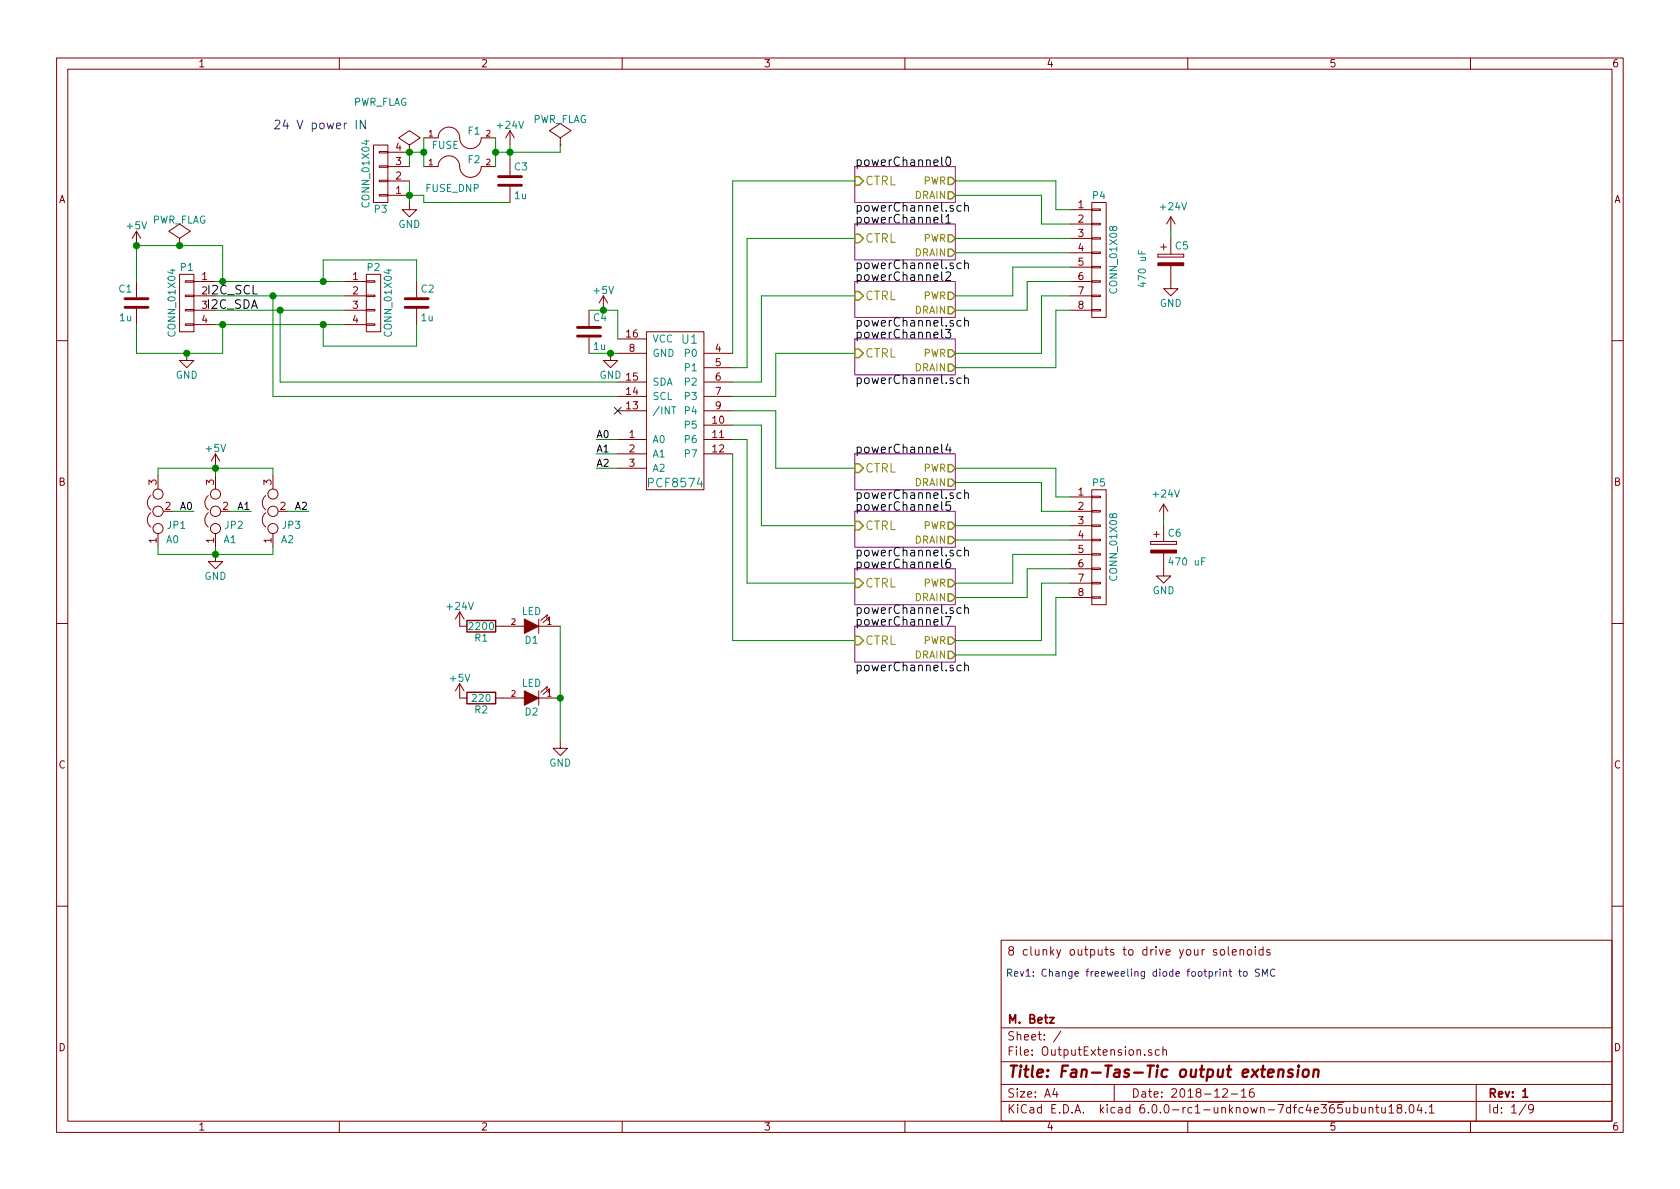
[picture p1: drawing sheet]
EESchema Schematic File Version 4
LIBS:OutputExtension-cache
EELAYER 26 0
EELAYER END
$Descr A4 11693 8268
encoding utf-8
Sheet 1 9
Title "Fan-Tas-Tic output extension"
Date "2018-12-16"
Rev "1"
Comp "M. Betz"
Comment1 ""
Comment2 ""
Comment3 ""
Comment4 "8 clunky outputs to drive your solenoids"
$EndDescr
$Comp
L OutputExtension-rescue:C-OutputExtension-rescue C3
U 1 1
P 3550 1250
F 0 "C3" H 3575 1350 50  0000 L CNN
F 1 "1u" H 3575 1150 50  0000 L CNN
F 2 "Capacitor_SMD:C_0805_2012Metric" H 3588 1100 50  0001 C CNN
F 3 "" H 3550 1250 50  0000 C CNN
	1    3550 1250
	1    0    0    -1  
$EndComp
$Comp
L OutputExtension-rescue:+24V-OutputExtension-rescue #PWR08
U 1 1
P 3550 1000
F 0 "#PWR08" H 3550 850 50  0001 C CNN
F 1 "+24V" H 3550 1140 50  0000 C CNN
F 2 "" H 3550 1000 50  0000 C CNN
F 3 "" H 3550 1000 50  0000 C CNN
	1    3550 1000
	1    0    0    -1  
$EndComp
$Comp
L OutputExtension-rescue:CONN_01X04-OutputExtension-rescue P3
U 1 1
P 2650 1200
F 0 "P3" H 2650 1450 50  0000 C CNN
F 1 "CONN_01X04" V 2750 1200 50  0000 C CNN
F 2 "myStuff:HT396_4" H 2650 1200 50  0001 C CNN
F 3 "" H 2650 1200 50  0000 C CNN
	1    2650 1200
	-1   0    0    1   
$EndComp
Text Notes 1900 900  0    60   ~ 0
24 V power IN
$Comp
L OutputExtension-rescue:CONN_01X08-OutputExtension-rescue P4
U 1 1
P 7650 1800
F 0 "P4" H 7650 2250 50  0000 C CNN
F 1 "CONN_01X08" V 7750 1800 50  0000 C CNN
F 2 "myStuff:HT396_8" H 7650 1800 50  0001 C CNN
F 3 "" H 7650 1800 50  0000 C CNN
	1    7650 1800
	1    0    0    -1  
$EndComp
$Comp
L OutputExtension-rescue:FUSE-OutputExtension-rescue F1
U 1 1
P 3200 950
F 0 "F1" H 3300 1000 50  0000 C CNN
F 1 "FUSE" H 3100 900 50  0000 C CNN
F 2 "myStuff:LBL_FUSE" H 3200 950 50  0001 C CNN
F 3 "" H 3200 950 50  0000 C CNN
	1    3200 950 
	1    0    0    -1  
$EndComp
$Comp
L OutputExtension-rescue:CP-OutputExtension-rescue C5
U 1 1
P 8150 1800
F 0 "C5" H 8175 1900 50  0000 L CNN
F 1 "470 uF" V 7950 1600 50  0000 L CNN
F 2 "Capacitors_ThroughHole:C_Radial_D10_L16_P5" H 8188 1650 50  0001 C CNN
F 3 "" H 8150 1800 50  0000 C CNN
	1    8150 1800
	1    0    0    -1  
$EndComp
$Sheet
S 5950 1150 700  250 
U 568473CE
F0 "powerChannel0" 60
F1 "powerChannel.sch" 60
F2 "CTRL" I L 5950 1250 60 
F3 "DRAIN" O R 6650 1350 50 
F4 "PWR" O R 6650 1250 50 
$EndSheet
$Comp
L OutputExtension-rescue:GND-OutputExtension-rescue #PWR016
U 1 1
P 8150 1950
F 0 "#PWR016" H 8150 1700 50  0001 C CNN
F 1 "GND" H 8150 1800 50  0000 C CNN
F 2 "" H 8150 1950 50  0000 C CNN
F 3 "" H 8150 1950 50  0000 C CNN
	1    8150 1950
	1    0    0    -1  
$EndComp
$Comp
L OutputExtension-rescue:CONN_01X08-OutputExtension-rescue P5
U 1 1
P 7650 3800
F 0 "P5" H 7650 4250 50  0000 C CNN
F 1 "CONN_01X08" V 7750 3800 50  0000 C CNN
F 2 "myStuff:HT396_8" H 7650 3800 50  0001 C CNN
F 3 "" H 7650 3800 50  0000 C CNN
	1    7650 3800
	1    0    0    -1  
$EndComp
$Comp
L OutputExtension-rescue:CP-OutputExtension-rescue C6
U 1 1
P 8100 3800
F 0 "C6" H 8125 3900 50  0000 L CNN
F 1 "470 uF" H 8125 3700 50  0000 L CNN
F 2 "Capacitors_ThroughHole:C_Radial_D10_L16_P5" H 8138 3650 50  0001 C CNN
F 3 "" H 8100 3800 50  0000 C CNN
	1    8100 3800
	1    0    0    -1  
$EndComp
$Comp
L OutputExtension-rescue:GND-OutputExtension-rescue #PWR017
U 1 1
P 8100 3950
F 0 "#PWR017" H 8100 3700 50  0001 C CNN
F 1 "GND" H 8100 3800 50  0000 C CNN
F 2 "" H 8100 3950 50  0000 C CNN
F 3 "" H 8100 3950 50  0000 C CNN
	1    8100 3950
	1    0    0    -1  
$EndComp
$Comp
L OutputExtension-rescue:PCA9534-OutputExtension-rescue U1
U 1 1
P 4250 3650
F 0 "U1" H 4800 4950 60  0000 C CNN
F 1 "PCF8574" H 4700 3950 60  0000 C CNN
F 2 "Housings_SOIC:SOIC-16_7.5x10.3mm_Pitch1.27mm" H 4250 3650 60  0001 C CNN
F 3 "" H 4250 3650 60  0000 C CNN
	1    4250 3650
	1    0    0    -1  
$EndComp
$Comp
L OutputExtension-rescue:+5V-OutputExtension-rescue #PWR010
U 1 1
P 4200 2150
F 0 "#PWR010" H 4200 2000 50  0001 C CNN
F 1 "+5V" H 4200 2290 50  0000 C CNN
F 2 "" H 4200 2150 50  0000 C CNN
F 3 "" H 4200 2150 50  0000 C CNN
	1    4200 2150
	1    0    0    -1  
$EndComp
$Comp
L OutputExtension-rescue:C-OutputExtension-rescue C4
U 1 1
P 4100 2300
F 0 "C4" H 4125 2400 50  0000 L CNN
F 1 "1u" H 4125 2200 50  0000 L CNN
F 2 "Capacitor_SMD:C_0805_2012Metric" H 4138 2150 50  0001 C CNN
F 3 "" H 4100 2300 50  0000 C CNN
	1    4100 2300
	1    0    0    -1  
$EndComp
$Comp
L OutputExtension-rescue:GND-OutputExtension-rescue #PWR011
U 1 1
P 4250 2450
F 0 "#PWR011" H 4250 2200 50  0001 C CNN
F 1 "GND" H 4250 2300 50  0000 C CNN
F 2 "" H 4250 2450 50  0000 C CNN
F 3 "" H 4250 2450 50  0000 C CNN
	1    4250 2450
	1    0    0    -1  
$EndComp
$Comp
L OutputExtension-rescue:GND-OutputExtension-rescue #PWR04
U 1 1
P 1500 3850
F 0 "#PWR04" H 1500 3600 50  0001 C CNN
F 1 "GND" H 1500 3700 50  0000 C CNN
F 2 "" H 1500 3850 50  0000 C CNN
F 3 "" H 1500 3850 50  0000 C CNN
	1    1500 3850
	1    0    0    -1  
$EndComp
NoConn ~ 4300 2850
$Comp
L OutputExtension-rescue:CONN_01X04-OutputExtension-rescue P1
U 1 1
P 1300 2100
F 0 "P1" H 1300 2350 50  0000 C CNN
F 1 "CONN_01X04" V 1400 2100 50  0000 C CNN
F 2 "Connector_PinHeader_2.54mm:PinHeader_1x04_P2.54mm_Vertical" H 1300 2100 50  0001 C CNN
F 3 "" H 1300 2100 50  0000 C CNN
	1    1300 2100
	-1   0    0    -1  
$EndComp
$Comp
L OutputExtension-rescue:C-OutputExtension-rescue C1
U 1 1
P 950 2100
F 0 "C1" H 975 2200 50  0000 L CNN
F 1 "1u" H 975 2000 50  0000 L CNN
F 2 "Capacitor_SMD:C_0805_2012Metric" H 988 1950 50  0001 C CNN
F 3 "" H 950 2100 50  0000 C CNN
	1    950  2100
	-1   0    0    -1  
$EndComp
$Comp
L OutputExtension-rescue:GND-OutputExtension-rescue #PWR02
U 1 1
P 1300 2450
F 0 "#PWR02" H 1300 2200 50  0001 C CNN
F 1 "GND" H 1300 2300 50  0000 C CNN
F 2 "" H 1300 2450 50  0000 C CNN
F 3 "" H 1300 2450 50  0000 C CNN
	1    1300 2450
	-1   0    0    -1  
$EndComp
$Comp
L OutputExtension-rescue:+5V-OutputExtension-rescue #PWR01
U 1 1
P 950 1700
F 0 "#PWR01" H 950 1550 50  0001 C CNN
F 1 "+5V" H 950 1840 50  0000 C CNN
F 2 "" H 950 1700 50  0000 C CNN
F 3 "" H 950 1700 50  0000 C CNN
	1    950  1700
	-1   0    0    -1  
$EndComp
Text Label 1800 2150 2    60   ~ 0
I2C_SDA
Text Label 1800 2050 2    60   ~ 0
I2C_SCL
$Comp
L OutputExtension-rescue:PWR_FLAG-OutputExtension-rescue #FLG02
U 1 1
P 2850 1050
F 0 "#FLG02" H 2850 1145 50  0001 C CNN
F 1 "PWR_FLAG" H 2650 1400 50  0000 C CNN
F 2 "" H 2850 1050 50  0000 C CNN
F 3 "" H 2850 1050 50  0000 C CNN
	1    2850 1050
	1    0    0    -1  
$EndComp
$Comp
L OutputExtension-rescue:LED-OutputExtension-rescue D2
U 1 1
P 3700 4850
F 0 "D2" H 3700 4950 50  0000 C CNN
F 1 "LED" H 3700 4750 50  0000 C CNN
F 2 "LED_SMD:LED_0805_2012Metric" H 3700 4850 50  0001 C CNN
F 3 "" H 3700 4850 50  0000 C CNN
	1    3700 4850
	-1   0    0    1   
$EndComp
$Comp
L OutputExtension-rescue:R-OutputExtension-rescue R2
U 1 1
P 3350 4850
F 0 "R2" V 3430 4850 50  0000 C CNN
F 1 "220" V 3350 4850 50  0000 C CNN
F 2 "Resistor_SMD:R_0805_2012Metric" V 3280 4850 50  0001 C CNN
F 3 "" H 3350 4850 50  0000 C CNN
	1    3350 4850
	0    1    1    0   
$EndComp
$Comp
L OutputExtension-rescue:GND-OutputExtension-rescue #PWR09
U 1 1
P 3900 5150
F 0 "#PWR09" H 3900 4900 50  0001 C CNN
F 1 "GND" H 3900 5000 50  0000 C CNN
F 2 "" H 3900 5150 50  0000 C CNN
F 3 "" H 3900 5150 50  0000 C CNN
	1    3900 5150
	1    0    0    -1  
$EndComp
$Comp
L OutputExtension-rescue:LED-OutputExtension-rescue D1
U 1 1
P 3700 4350
F 0 "D1" H 3700 4450 50  0000 C CNN
F 1 "LED" H 3700 4250 50  0000 C CNN
F 2 "LED_SMD:LED_0805_2012Metric" H 3700 4350 50  0001 C CNN
F 3 "" H 3700 4350 50  0000 C CNN
	1    3700 4350
	-1   0    0    1   
$EndComp
$Comp
L OutputExtension-rescue:R-OutputExtension-rescue R1
U 1 1
P 3350 4350
F 0 "R1" V 3430 4350 50  0000 C CNN
F 1 "2200" V 3350 4350 50  0000 C CNN
F 2 "Resistor_SMD:R_0805_2012Metric" V 3280 4350 50  0001 C CNN
F 3 "" H 3350 4350 50  0000 C CNN
	1    3350 4350
	0    1    1    0   
$EndComp
$Comp
L OutputExtension-rescue:+24V-OutputExtension-rescue #PWR06
U 1 1
P 3200 4350
F 0 "#PWR06" H 3200 4200 50  0001 C CNN
F 1 "+24V" H 3200 4490 50  0000 C CNN
F 2 "" H 3200 4350 50  0000 C CNN
F 3 "" H 3200 4350 50  0000 C CNN
	1    3200 4350
	1    0    0    -1  
$EndComp
$Comp
L OutputExtension-rescue:+5V-OutputExtension-rescue #PWR07
U 1 1
P 3200 4850
F 0 "#PWR07" H 3200 4700 50  0001 C CNN
F 1 "+5V" H 3200 4990 50  0000 C CNN
F 2 "" H 3200 4850 50  0000 C CNN
F 3 "" H 3200 4850 50  0000 C CNN
	1    3200 4850
	1    0    0    -1  
$EndComp
$Comp
L OutputExtension-rescue:GND-OutputExtension-rescue #PWR05
U 1 1
P 2850 1400
F 0 "#PWR05" H 2850 1150 50  0001 C CNN
F 1 "GND" H 2850 1250 50  0000 C CNN
F 2 "" H 2850 1400 50  0000 C CNN
F 3 "" H 2850 1400 50  0000 C CNN
	1    2850 1400
	1    0    0    -1  
$EndComp
$Comp
L OutputExtension-rescue:PWR_FLAG-OutputExtension-rescue #FLG01
U 1 1
P 1250 1700
F 0 "#FLG01" H 1250 1795 50  0001 C CNN
F 1 "PWR_FLAG" H 1250 1880 50  0000 C CNN
F 2 "" H 1250 1700 50  0000 C CNN
F 3 "" H 1250 1700 50  0000 C CNN
	1    1250 1700
	1    0    0    -1  
$EndComp
$Comp
L OutputExtension-rescue:CONN_01X04-OutputExtension-rescue P2
U 1 1
P 2600 2100
F 0 "P2" H 2600 2350 50  0000 C CNN
F 1 "CONN_01X04" V 2700 2100 50  0000 C CNN
F 2 "Connector_PinHeader_2.54mm:PinHeader_1x04_P2.54mm_Vertical" H 2600 2100 50  0001 C CNN
F 3 "" H 2600 2100 50  0000 C CNN
	1    2600 2100
	1    0    0    -1  
$EndComp
$Comp
L OutputExtension-rescue:C-OutputExtension-rescue C2
U 1 1
P 2900 2100
F 0 "C2" H 2925 2200 50  0000 L CNN
F 1 "1u" H 2925 2000 50  0000 L CNN
F 2 "Capacitor_SMD:C_0805_2012Metric" H 2938 1950 50  0001 C CNN
F 3 "" H 2900 2100 50  0000 C CNN
	1    2900 2100
	1    0    0    -1  
$EndComp
Wire Wire Line
	3550 1000 3550 1050
Wire Wire Line
	2850 1250 2850 1350
Connection ~ 2850 1350
Wire Wire Line
	2850 1150 2850 1050
Wire Wire Line
	7350 1450 7450 1450
Wire Wire Line
	5200 1650 5950 1650
Wire Wire Line
	5400 2450 5950 2450
Wire Wire Line
	5100 1250 5950 1250
Wire Wire Line
	5300 2050 5950 2050
Wire Wire Line
	7350 3450 7450 3450
Wire Wire Line
	5300 3650 5950 3650
Wire Wire Line
	5100 4450 5950 4450
Wire Wire Line
	5400 3250 5950 3250
Wire Wire Line
	5200 4050 5950 4050
Wire Wire Line
	5100 2450 5100 1250
Wire Wire Line
	5100 2550 5200 2550
Wire Wire Line
	5200 2550 5200 1650
Wire Wire Line
	5100 2650 5300 2650
Wire Wire Line
	5300 2650 5300 2050
Wire Wire Line
	5100 2750 5400 2750
Wire Wire Line
	5400 2750 5400 2450
Wire Wire Line
	5100 2850 5400 2850
Wire Wire Line
	5400 2850 5400 3250
Wire Wire Line
	5100 2950 5300 2950
Wire Wire Line
	5300 2950 5300 3650
Wire Wire Line
	5100 3050 5200 3050
Wire Wire Line
	5200 3050 5200 4050
Wire Wire Line
	5100 3150 5100 4450
Wire Wire Line
	4300 2350 4300 2150
Wire Wire Line
	4300 2150 4200 2150
Connection ~ 1550 1950
Wire Wire Line
	4100 2450 4250 2450
Connection ~ 4250 2450
Wire Wire Line
	3900 4350 3900 4850
Connection ~ 3900 4850
Connection ~ 2850 1050
Connection ~ 2250 1950
Wire Wire Line
	1500 1950 1550 1950
Wire Wire Line
	2850 1350 2850 1400
Wire Wire Line
	4250 2450 4300 2450
Wire Wire Line
	3900 4850 3900 5150
Wire Wire Line
	2250 1950 2400 1950
Wire Wire Line
	1550 1950 1550 1700
Wire Wire Line
	1550 1700 1250 1700
Wire Wire Line
	1500 2250 1550 2250
Wire Wire Line
	1550 1950 2250 1950
Wire Wire Line
	1250 1700 950  1700
Connection ~ 1250 1700
Wire Wire Line
	950  1700 950  1950
Connection ~ 950  1700
Wire Wire Line
	950  2250 950  2450
Wire Wire Line
	950  2450 1300 2450
Wire Wire Line
	1300 2450 1550 2450
Wire Wire Line
	1550 2450 1550 2250
Connection ~ 1300 2450
Connection ~ 1550 2250
Wire Wire Line
	2900 1950 2900 1800
Wire Wire Line
	2900 1800 2250 1800
Wire Wire Line
	2250 1800 2250 1950
Wire Wire Line
	2900 2250 2900 2400
Wire Wire Line
	2900 2400 2250 2400
Wire Wire Line
	2250 2400 2250 2250
Connection ~ 2250 2250
Wire Wire Line
	2250 2250 2400 2250
Connection ~ 4200 2150
Wire Wire Line
	4100 2150 4200 2150
$Comp
L OutputExtension-rescue:+5V-OutputExtension-rescue #PWR03
U 1 1
P 1500 3250
F 0 "#PWR03" H 1500 3100 50  0001 C CNN
F 1 "+5V" H 1500 3390 50  0000 C CNN
F 2 "" H 1500 3250 50  0000 C CNN
F 3 "" H 1500 3250 50  0000 C CNN
	1    1500 3250
	1    0    0    -1  
$EndComp
Wire Wire Line
	1500 2050 1900 2050
Wire Wire Line
	1500 2150 1950 2150
$Comp
L Device:Jumper_NC_Dual JP1
U 1 1
P 1100 3550
F 0 "JP1" V 1000 3350 50  0000 L CNN
F 1 "A0" V 900 3400 50  0000 L CNN
F 2 "Connector_PinHeader_2.54mm:PinHeader_1x03_P2.54mm_Vertical" H 1100 3550 50  0001 C CNN
F 3 "~" H 1100 3550 50  0001 C CNN
	1    1100 3550
	0    -1   -1   0   
$EndComp
$Comp
L Device:Jumper_NC_Dual JP2
U 1 1
P 1500 3550
F 0 "JP2" V 1400 3350 50  0000 L CNN
F 1 "A1" V 1300 3400 50  0000 L CNN
F 2 "Connector_PinHeader_2.54mm:PinHeader_1x03_P2.54mm_Vertical" H 1500 3550 50  0001 C CNN
F 3 "~" H 1500 3550 50  0001 C CNN
	1    1500 3550
	0    -1   -1   0   
$EndComp
$Comp
L Device:Jumper_NC_Dual JP3
U 1 1
P 1900 3550
F 0 "JP3" V 1800 3350 50  0000 L CNN
F 1 "A2" V 1700 3400 50  0000 L CNN
F 2 "Connector_PinHeader_2.54mm:PinHeader_1x03_P2.54mm_Vertical" H 1900 3550 50  0001 C CNN
F 3 "~" H 1900 3550 50  0001 C CNN
	1    1900 3550
	0    -1   -1   0   
$EndComp
Wire Wire Line
	1200 3550 1350 3550
Text Label 1250 3550 0    50   ~ 0
A0
Wire Wire Line
	4300 3050 4150 3050
Text Label 4150 3050 0    50   ~ 0
A0
Wire Wire Line
	4150 3150 4300 3150
Text Label 4150 3150 0    50   ~ 0
A1
Wire Wire Line
	4300 3250 4150 3250
Text Label 4150 3250 0    50   ~ 0
A2
Text Label 1650 3550 0    50   ~ 0
A1
Text Label 2050 3550 0    50   ~ 0
A2
Wire Wire Line
	2000 3550 2150 3550
Wire Wire Line
	1600 3550 1750 3550
Wire Wire Line
	1100 3800 1100 3850
Wire Wire Line
	1100 3850 1500 3850
Wire Wire Line
	1500 3850 1900 3850
Wire Wire Line
	1900 3850 1900 3800
Connection ~ 1500 3850
Wire Wire Line
	1500 3800 1500 3850
Wire Wire Line
	1100 3300 1100 3250
Wire Wire Line
	1100 3250 1500 3250
Wire Wire Line
	1500 3250 1900 3250
Wire Wire Line
	1900 3250 1900 3300
Connection ~ 1500 3250
Wire Wire Line
	1500 3250 1500 3300
Wire Wire Line
	4300 2650 1950 2650
Wire Wire Line
	4300 2750 1900 2750
Wire Wire Line
	1900 2750 1900 2050
Connection ~ 1900 2050
Wire Wire Line
	1900 2050 2400 2050
Wire Wire Line
	1550 2250 2250 2250
Wire Wire Line
	1950 2650 1950 2150
Connection ~ 1950 2150
Wire Wire Line
	1950 2150 2400 2150
$Sheet
S 5950 2350 700  250 
U 5BFA64DD
F0 "powerChannel3" 60
F1 "powerChannel.sch" 60
F2 "CTRL" I L 5950 2450 60 
F3 "DRAIN" O R 6650 2550 50 
F4 "PWR" O R 6650 2450 50 
$EndSheet
$Sheet
S 5950 3150 700  250 
U 5BFACA74
F0 "powerChannel4" 60
F1 "powerChannel.sch" 60
F2 "CTRL" I L 5950 3250 60 
F3 "DRAIN" O R 6650 3350 50 
F4 "PWR" O R 6650 3250 50 
$EndSheet
$Sheet
S 5950 3550 700  250 
U 5BFACA79
F0 "powerChannel5" 60
F1 "powerChannel.sch" 60
F2 "CTRL" I L 5950 3650 60 
F3 "DRAIN" O R 6650 3750 50 
F4 "PWR" O R 6650 3650 50 
$EndSheet
$Sheet
S 5950 4350 700  250 
U 5BFACA83
F0 "powerChannel7" 60
F1 "powerChannel.sch" 60
F2 "CTRL" I L 5950 4450 60 
F3 "DRAIN" O R 6650 4550 50 
F4 "PWR" O R 6650 4450 50 
$EndSheet
Wire Wire Line
	6650 1750 7450 1750
Wire Wire Line
	7150 1950 7150 2150
Wire Wire Line
	7150 2150 6650 2150
Wire Wire Line
	7150 1950 7450 1950
Wire Wire Line
	6650 3750 7450 3750
Wire Wire Line
	7150 3950 7150 4150
Wire Wire Line
	7150 4150 6650 4150
Wire Wire Line
	7150 3950 7450 3950
Wire Wire Line
	8100 3600 8100 3650
Wire Wire Line
	6650 3250 7350 3250
Wire Wire Line
	7350 3250 7350 3450
Wire Wire Line
	6650 1250 7350 1250
Wire Wire Line
	7350 1250 7350 1450
Wire Wire Line
	8150 1650 8150 1600
$Sheet
S 5950 1550 700  250 
U 5BF99CAF
F0 "powerChannel1" 60
F1 "powerChannel.sch" 60
F2 "CTRL" I L 5950 1650 60 
F3 "DRAIN" O R 6650 1750 50 
F4 "PWR" O R 6650 1650 50 
$EndSheet
Wire Wire Line
	2850 1050 2950 1050
Wire Wire Line
	3450 1050 3550 1050
Connection ~ 3550 1050
Wire Wire Line
	3550 1050 3550 1100
Wire Wire Line
	2850 1350 2950 1350
Wire Wire Line
	2950 1350 2950 1400
Wire Wire Line
	2950 1400 3550 1400
Wire Wire Line
	6650 1650 7450 1650
$Sheet
S 5950 1950 700  250 
U 5BFA00DD
F0 "powerChannel2" 60
F1 "powerChannel.sch" 60
F2 "CTRL" I L 5950 2050 60 
F3 "DRAIN" O R 6650 2150 50 
F4 "PWR" O R 6650 2050 50 
$EndSheet
Wire Wire Line
	7050 1850 7050 2050
Wire Wire Line
	7050 2050 6650 2050
Wire Wire Line
	7050 1850 7450 1850
Wire Wire Line
	7450 2050 7250 2050
Wire Wire Line
	7250 2050 7250 2450
Wire Wire Line
	7250 2450 6650 2450
Wire Wire Line
	7350 2550 7350 2150
Wire Wire Line
	7350 2150 7450 2150
Wire Wire Line
	6650 2550 7350 2550
Wire Wire Line
	7250 1350 7250 1550
Wire Wire Line
	6650 1350 7250 1350
Wire Wire Line
	7250 1550 7450 1550
$Comp
L power:+24V #PWR0101
U 1 1
P 8150 1600
F 0 "#PWR0101" H 8150 1450 50  0001 C CNN
F 1 "+24V" H 8165 1773 50  0000 C CNN
F 2 "" H 8150 1600 50  0001 C CNN
F 3 "" H 8150 1600 50  0001 C CNN
	1    8150 1600
	1    0    0    -1  
$EndComp
$Comp
L power:+24V #PWR0102
U 1 1
P 8100 3600
F 0 "#PWR0102" H 8100 3450 50  0001 C CNN
F 1 "+24V" H 8115 3773 50  0000 C CNN
F 2 "" H 8100 3600 50  0001 C CNN
F 3 "" H 8100 3600 50  0001 C CNN
	1    8100 3600
	1    0    0    -1  
$EndComp
Wire Wire Line
	6650 3650 7450 3650
Wire Wire Line
	7250 3350 7250 3550
Wire Wire Line
	6650 3350 7250 3350
Wire Wire Line
	7250 3550 7450 3550
$Sheet
S 5950 3950 700  250 
U 5BFACA7E
F0 "powerChannel6" 60
F1 "powerChannel.sch" 60
F2 "CTRL" I L 5950 4050 60 
F3 "DRAIN" O R 6650 4150 50 
F4 "PWR" O R 6650 4050 50 
$EndSheet
Wire Wire Line
	7050 3850 7050 4050
Wire Wire Line
	7050 4050 6650 4050
Wire Wire Line
	7050 3850 7450 3850
Wire Wire Line
	7450 4050 7250 4050
Wire Wire Line
	7250 4050 7250 4450
Wire Wire Line
	7250 4450 6650 4450
Wire Wire Line
	7350 4550 7350 4150
Wire Wire Line
	7350 4150 7450 4150
Wire Wire Line
	6650 4550 7350 4550
$Comp
L OutputExtension-rescue:PWR_FLAG-OutputExtension-rescue #FLG0101
U 1 1
P 3900 1000
F 0 "#FLG0101" H 3900 1095 50  0001 C CNN
F 1 "PWR_FLAG" H 3900 1180 50  0000 C CNN
F 2 "" H 3900 1000 50  0000 C CNN
F 3 "" H 3900 1000 50  0000 C CNN
	1    3900 1000
	1    0    0    -1  
$EndComp
Wire Wire Line
	3900 1000 3900 1050
Wire Wire Line
	3900 1050 3550 1050
$Comp
L OutputExtension-rescue:FUSE-OutputExtension-rescue F2
U 1 1
P 3200 1150
F 0 "F2" H 3300 1200 50  0000 C CNN
F 1 "FUSE_DNP" H 3150 1000 50  0000 C CNN
F 2 "myStuff:littlefuse_154_smd" H 3200 1150 50  0001 C CNN
F 3 "" H 3200 1150 50  0000 C CNN
	1    3200 1150
	1    0    0    -1  
$EndComp
Wire Wire Line
	2950 1050 2950 950 
Wire Wire Line
	2950 1050 2950 1150
Connection ~ 2950 1050
Wire Wire Line
	3450 1050 3450 950 
Wire Wire Line
	3450 1050 3450 1150
Connection ~ 3450 1050
Text Notes 7000 6800 0    50   ~ 0
Rev1: Change freeweeling diode footprint to SMC
$EndSCHEMATC
